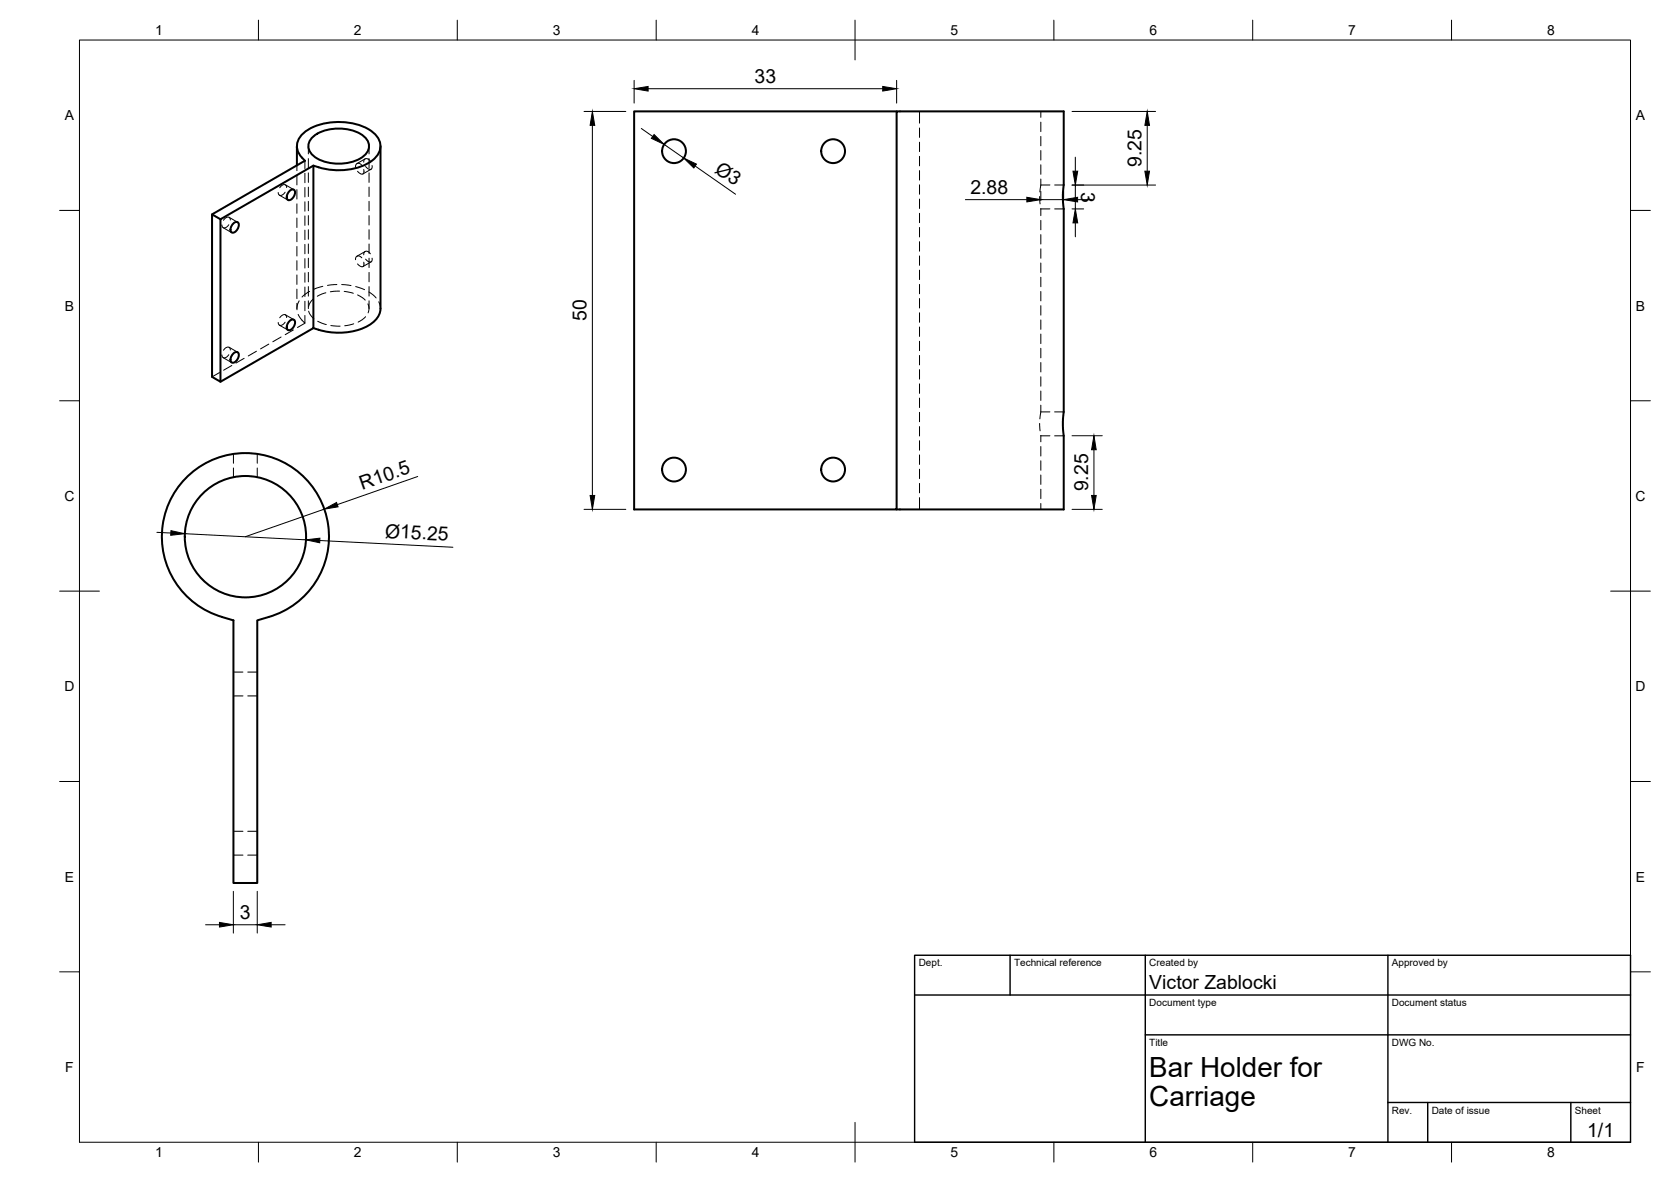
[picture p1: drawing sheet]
<svg xmlns="http://www.w3.org/2000/svg" width="420mm" height="297mm" viewBox="0 0 420 297" stroke-linecap="round" stroke-linejoin="round" font-family="sans-serif">
<!-- layer: Hidden -->
<g fill="none" stroke="#000" stroke-width=".25">
<path d="M77.5 36.7v2M77.5 39.9v2.4M91.8 39.9l-2.1 1.2M92.8 36.7v2M92.8 39.9v2.4M231.2 28v3M231.2 32.2v2.3M231.2 35.7v2.4M231.2 39.3v2.4M261.7 28v1.5M261.7 30.7v2.4M261.7 34.3v2.3"/>
<path d="M261.7 37.8v2.4M56.1 57.2l2.1 1.2M57.5 56.5a.95 .95 0 0 1-.7 .7 .95 .95 0 0 1-1-.4v-.3M57.6 54.6l2.1 1.2M57.9 55.3a.73 .73 0 0 0-.5-.8 .73 .73 0 0 0-.9 .5l-.3 .4M70.3 49.1l2.1 1.2M71.7 48.3a.96 .96 0 0 1-.7 .7 .96 .96 0 0 1-1-.3v-.3M71.8 46.4l2.1 1.3M72.1 47.1a.74 .74 0 0 0-.6-.7 .74 .74 0 0 0-.8 .4l-.4 .4M74.7 41.6v1.3M74.7 44.1v2.4M74.7 47.7v2.3"/>
<path d="M74.7 51.2v2.4M74.7 54.8v2.4M74.7 58.4v2.4M76.7 40.4v2M76.7 43.5v2.4M76.7 47.1v2.4M76.7 50.7v2.4M76.7 54.3v2.3M76.7 57.8v2.4M77.5 43.4v2.4M77.5 47v2.4M77.5 50.6v2.4"/>
<path d="M77.5 54.2v2.3M77.5 57.7v2.4M91 41.5l-.6-.4h-.6l-.3 .4-.1 .5M91.5 42.6v.8l-.3 .4-.5-.1-.8-.7M92.8 43.4v2.4M92.8 47v2.4M92.8 50.6v2.4M92.8 54.2v2.3M92.8 57.7v2.4M93.1 40.5l-.6-.6h-.5l-.4 .3-.1 .6M93.3 42.5l-2.1 1.2M93.6 41.6l-.1 .7-.3 .3-.6-.2-.7-.6"/>
<path d="M231.2 42.9v2.4M231.2 46.4v2.4M231.2 50v2.4M231.2 53.6v2.4M231.2 57.2v2.3M261.4 49.4l.1 1.9M261.7 52.4v.1M261.7 46.5l-.2 1.7M261.7 52.5h2.3M261.7 46.5h2.3M261.7 41.4v2.4M261.7 45v1.5"/>
<path d="M261.7 52.5v1.7M261.7 55.4v2.3M261.7 59v2.3M265.2 52.5h2.3M265.2 46.5h2.3M71.8 79.1l2.1 1.2M72.1 79.8a.74 .74 0 0 0-.6-.8 .74 .74 0 0 0-.8 .5l-.4 .3M74.7 61.9v2.4M74.7 65.5v2.4M74.7 69.1v2.4M74.7 72.7v2.3M74.7 76.2v1.4"/>
<path d="M75 79l.5 1 1.2 1.2v-1.9M75.2 75.6l-.5 1.2v1.1M76.7 61.4v2.4M76.7 65v2.4M76.7 68.6v2.3M76.7 72.1v2.4M76.7 75.7v2.4M77.5 61.3v2.4M77.5 64.9v2.4M77.5 68.5v2.3M77.5 72v2.4M77.5 75.6v2"/>
<path d="M77.6 78.2l.4 .9 .9 1M77.9 73.2l-2 1.4M78.8 75.1l-.8 .9-.4 1M81.2 72l-2.3 .7M81.9 73.6l-2.1 .9M84.7 71.5l-2.4 .2M85.4 73.2l-2.3 .1M85.9 71.5l2.4 .3M86.6 73.2l2.2 .5M89.4 72l2.3 .8M89.9 74.1l1.9 1.3M91 64.8l-.4-.3-.7-.2-.4 .3-.1 .7"/>
<path d="M91.5 65.9v.8l-.3 .3-.6-.1-.7-.6M91.8 63.2l-2.1 1.2M91.9 79.6l-1.9 1.3M92.5 76.4l.3 .9-.2 1.3M92.7 73.4l1.9 1.5M92.8 61.3v2.4M92.8 64.9v2.4M92.8 68.5v2.3M92.8 72v2.4M92.8 75.6v2M93.1 63.8l-.6-.6-.5-.1-.4 .3-.1 .6M93.3 65.8l-2.1 1.2"/>
<path d="M93.6 64.9l-.1 .7-.4 .3-.7-.3-.5-.5M95.2 75.8l.5 1.8M231.2 60.7v2.4M231.2 64.3v2.4M231.2 67.9v2.4M231.2 71.5v2.3M231.2 75v2.4M231.2 78.6v2.4M261.7 62.5v2.4M261.7 66.1v2.4M261.7 69.7v2.4M261.7 73.2v2.4"/>
<path d="M261.7 76.8v2.4M55.2 93.6l-1.9 1.1M56.1 89.9l2.1 1.2M57.5 89.1a.96 .96 0 0 1-.7 .8 .96 .96 0 0 1-1-.4v-.3M57.6 87.3l2.1 1.2M57.9 88a.73 .73 0 0 0-.5-.8 .73 .73 0 0 0-.9 .4l-.3 .4M58.3 91.8l-2.1 1.2M61.4 90.1l-2.1 1.1M64.5 88.3l-2.1 1.2M67.6 86.5l-2.1 1.2M70.3 81.7l2.1 1.2M70.7 84.7l-2.1 1.2"/>
<path d="M71.7 81a1.05 1.05 0 0 1-1.6 .5l-.1-.5M73.8 82.9l-2.1 1.2M76.7 81.2l-1.9 1.1M79.9 80.7l2.1 .9M83.2 81.8l2.3 .2M88.9 81.4l-2.2 .5M231.2 82.2v2.3M231.2 85.8v2.3M231.2 89.3v2.4M231.2 92.9v2.4M231.2 96.5v2.4M261.7 80.4v2.4"/>
<path d="M261.7 84v2.3M261.7 87.5v2.4M261.7 91.1v2.4M261.7 94.7v2.4M261.7 98.3v2.3M58.7 114.1v2.3M58.7 117.6v2.3M64.7 114.1v2.3M64.7 117.6v2.3M231.2 100v2.4M231.2 103.6v2.4M231.2 107.2v2.4"/>
<path d="M231.2 110.8v2.3M231.2 114.3v2.4M231.2 117.9v2.4M261.4 106.5l.1 1.8M261.7 109.5h.1M261.7 103.5l-.2 1.8M261.7 109.5h2.3M261.7 103.5h2.3M261.7 101.8v1.7M261.7 109.5v1.5M261.7 112.2v2.4M261.7 115.8v2.4"/>
<path d="M261.7 119.4v2.3M265.2 109.5h2.3M265.2 103.5h2.3M231.2 121.5v2.4M231.2 125.1v2.9M261.7 122.9v2.4M261.7 126.5v1.5M58.7 174.9h2.4M58.7 168.9h2.4M62.3 174.9h2.4M62.3 168.9h2.4M58.7 214.9h2.4"/>
<path d="M58.7 208.9h2.4M62.3 214.9h2.4M62.3 208.9h2.4"/>
</g>
<!-- layer: Visible -->
<g fill="none" stroke="#000" stroke-width=".51">
<path d="M74.7 36.7v4.9M75.9 39.6l.8 .8-23.4 13.5M75.9 39.6a4.1 4.1 0 0 1 1-6.6 15.8 15.8 0 0 1 16.6 0 4.2 4.2 0 0 1 .1 7.4 16 16 0 0 1-13.5 1.6M78.3 34.7a10.7 10.7 0 0 1 10.5-1.9 5 5 0 0 1 4 3.9 4.3 4.3 0 0 1-3.1 3.6 11.7 11.7 0 0 1-10.7-1 2.98 2.98 0 0 1-.7-4.6zM95.7 36.7v40.9a5.8 5.8 0 0 1-4.2 4.8 17.1 17.1 0 0 1-11.4 .5M225.4 28h-66v100h66v-100h42.1v18.6l-.2 2.3 .2 3.5v51.2l-.2 2.3 .2 3.6v18.5h-42.1M58.7 56.2a.77 .77 0 0 1 1.3 0 1.95 1.95 0 0 1-1.6 2.3 1.29 1.29 0 0 1 0-2zM72.8 48a.77 .77 0 0 1 1.3 0 1.95 1.95 0 0 1-1.6 2.3 1.29 1.29 0 0 1 0-2zM78.8 41.6l-23.4 13.5v40.8l-2.1-1.2v-40.8l2.1 1.2M80.1 42l-1.3-.4v40.9l-23.4 13.4M58.7 88.8a.77 .77 0 0 1 1.3 0 1.95 1.95 0 0 1-1.6 2.3 1.29 1.29 0 0 1 0-1.9zM72.8 80.7a.77 .77 0 0 1 1.3 0 1.95 1.95 0 0 1-1.6 2.3 1.29 1.29 0 0 1 0-2z"/>
<path d="M78.8 82.5l1.3 .4M55.8 155.1l2.9 .8v66h6v-66l2.9-.8M55.8 155a21 21 0 0 1-11.2-32.3 21 21 0 0 1 34.2 0 21 21 0 0 1-11.2 32.3"/>
<circle cx="169.5" cy="38" r="3"/>
<circle cx="209.5" cy="38" r="3"/>
<circle cx="169.5" cy="118" r="3"/>
<circle cx="209.5" cy="118" r="3"/>
<circle cx="61.7" cy="134.9" r="15.3"/>
</g>
<!-- layer: BORDER -->
<g fill="none" stroke="#000" stroke-width=".25">
<path d="M20 10.1h390v276.9h-390zM65 5.1v5M115 5.1v5M165 5.1v5M215 5.1v10M265 5.1v5M315 5.1v5M365 5.1v5M15 52.9h5M410 52.9h5M15 100.7h5M410 100.7h5"/>
<path d="M15 148.6h10M405 148.6h10M15 196.4h5M410 196.4h5M15 244.2h5M410 244.2h5M65 287v5M115 287v5M165 287v5M215 282.1v9.9M265 287v5M315 287v5"/>
<path d="M365 287v5"/>
</g>
<!-- layer: TITLEBLOCK -->
<path d="M230 240.1h180v46.9h-180zM230 250h180M254 240.1v9.9M288 240.1v46.9M349 240.1v46.9M288 260.1h122M349 277.1h61M359 277.1v9.9M395 277.1v9.9" fill="none" stroke="#000" stroke-width=".36"/>
<!-- layer: FD_Dimensions -->
<g fill="none" stroke="#000" stroke-width=".25">
<path d="M146.9 28h10.5M148.9 31.5v93M159.4 20.2v5.7M161.2 32.3l2.9 2M163 22.3h59M167 36.3l4.9 3.4M225.4 20.2v5.7M269.6 28h21M270.4 39.5v3.5M288.5 31.5v11.5M174.8 41.7l10.2 7.1M242.7 50.2h15.5"/>
<path d="M261.7 48.1v2.3M261.7 50.2h5.7M267.4 48.1v2.3M269.6 46.5h21M269.6 52.5h2.9M270.4 46.5v6M270.4 56v3.5M271 50.2h3.4M105 119.7l-20.2 7.1M269.6 109.5h7.6M275.1 113v11.5M39.5 133.8l3.5 .1"/>
<path d="M46.5 134.1l30.4 1.6M80.4 135.8l33.5 1.7M81.5 128l-19.8 6.9M146.9 128h10.5M269.6 128h7.6M51.7 232.4h3.5M58.7 224v10.5M58.7 232.4h6M64.7 224v10.5M68.2 232.4h3.5"/>
</g>
<g fill="#000" stroke="#000" stroke-width=".25">
<path d="M148.9 28l.6 3.5h-1.1zM159.4 22.3l3.6-.6v1.2zM164.5 33.8l2.5 2.5-3.2-1.5zM222 21.7l3.4 .6-3.4 .6zM288.5 28l.5 3.5h-1.1zM171.9 39.7l3.2 1.5-.6 1zM258.2 49.6l3.5 .6-3.5 .5zM267.4 50.2l3.6-.6v1.1zM269.8 43h1.2l-.6 3.5zM270.4 52.5l.6 3.5h-1.2zM287.9 43h1.1l-.5 3.5zM275.1 109.5l.5 3.5h-1.1z"/>
<path d="M43 133.4l3.5 .7-3.6 .4zM76.9 135.7l3.5-.5v1.2zM81.5 128l3.1-1.7 .4 1.1zM148.4 124.5h1.1l-.6 3.5zM274.5 124.5h1.1l-.5 3.5zM55.2 231.8l3.5 .6-3.5 .6zM64.7 232.4l3.5-.6v1.2z"/>
</g>
<g font-size="7">
<text x="289" y="270.6">Bar Holder for</text>
<text x="289" y="278.1">Carriage</text>
</g>
<g font-size="4.9">
<text x="189.7" y="20.8">33</text>
<text x="179.5" y="43.1" transform="rotate(35 179.5 43.1)">Ø3</text>
<text x="287" y="42" transform="rotate(-90 287 42)">9.25</text>
<text x="244" y="48.7">2.88</text>
<text x="271.8" y="48.2" transform="rotate(90 271.8 48.2)">3</text>
<text x="147.5" y="80.7" transform="rotate(-90 147.5 80.7)">50</text>
<text x="91.1" y="123.1" transform="rotate(-19 91.1 123.1)">R10.5</text>
<text x="273.6" y="123.5" transform="rotate(-90 273.6 123.5)">9.25</text>
<text x="96.7" y="135.1" transform="rotate(3 96.7 135.1)">Ø15.25</text>
<text x="60.3" y="230.9">3</text>
<text x="289" y="248.5">Victor Zablocki</text>
<text x="399.1" y="285.7">1/1</text>
</g>
<g font-size="3.5">
<text x="39" y="8.8">1</text>
<text x="89" y="8.8">2</text>
<text x="139" y="8.8">3</text>
<text x="189" y="8.8">4</text>
<text x="239" y="8.8">5</text>
<text x="289" y="8.8">6</text>
<text x="339" y="8.8">7</text>
<text x="389" y="8.8">8</text>
<text x="16.3" y="30.2">A</text>
<text x="411.3" y="30.2">A</text>
<text x="16.3" y="78">B</text>
<text x="411.3" y="78">B</text>
<text x="16.2" y="125.9">C</text>
<text x="411.2" y="125.9">C</text>
<text x="16.2" y="173.7">D</text>
<text x="411.2" y="173.7">D</text>
<text x="16.3" y="221.6">E</text>
<text x="411.3" y="221.6">E</text>
<text x="16.4" y="269.4">F</text>
<text x="411.4" y="269.4">F</text>
<text x="39" y="290.8">1</text>
<text x="89" y="290.8">2</text>
<text x="139" y="290.8">3</text>
<text x="189" y="290.8">4</text>
<text x="239" y="290.8">5</text>
<text x="289" y="290.8">6</text>
<text x="339" y="290.8">7</text>
<text x="389" y="290.8">8</text>
</g>
<g font-size="2.5">
<text x="231" y="242.9">Dept.</text>
<text x="255" y="242.9">Technical reference</text>
<text x="289" y="242.9">Created by</text>
<text x="350" y="242.9">Approved by</text>
<text x="289" y="252.8">Document type</text>
<text x="350" y="252.8">Document status</text>
<text x="289" y="262.9">Title</text>
<text x="350" y="262.9">DWG No.</text>
<text x="350" y="279.9">Rev.</text>
<text x="360" y="279.9">Date of issue</text>
<text x="396" y="279.9">Sheet</text>
</g>
</svg>
